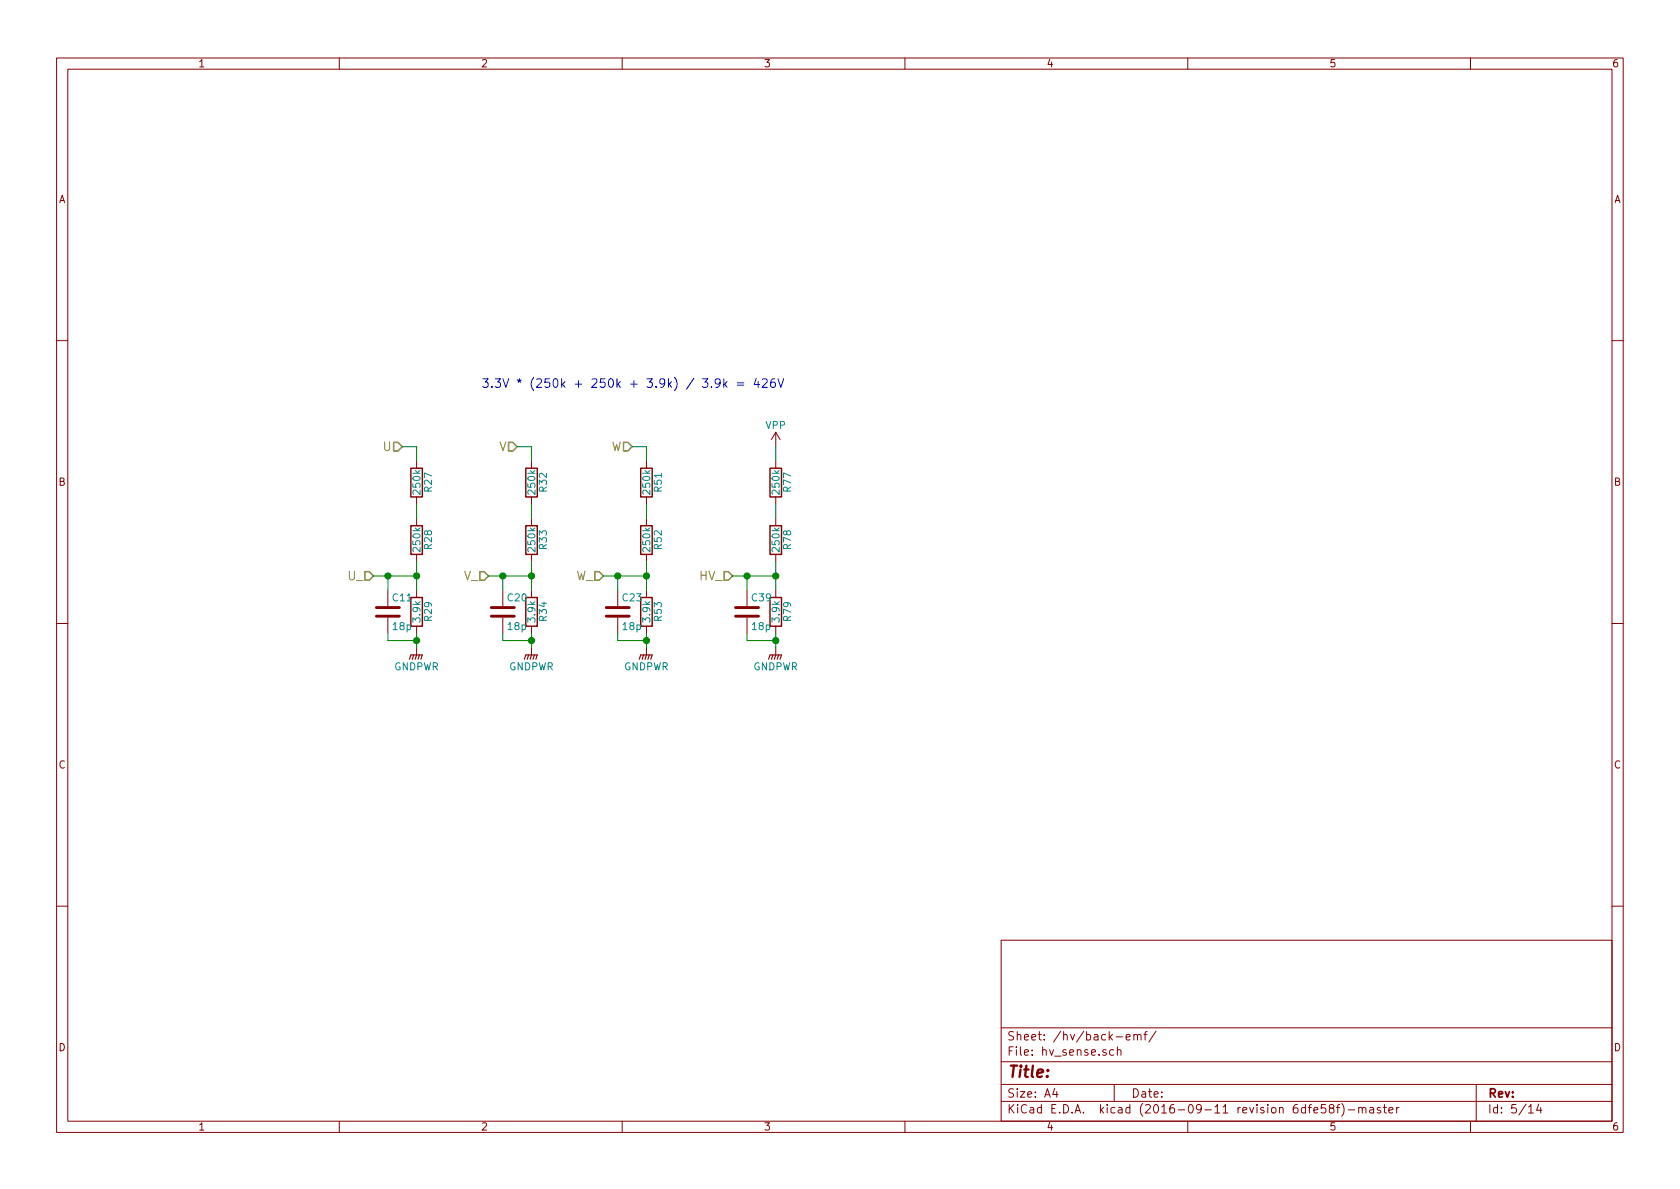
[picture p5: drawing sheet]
EESchema Schematic File Version 2
LIBS:transistors
LIBS:stm32
LIBS:conn
LIBS:power
LIBS:74xgxx
LIBS:74xx
LIBS:ac-dc
LIBS:actel
LIBS:adc-dac
LIBS:Altera
LIBS:analog_devices
LIBS:analog_switches
LIBS:atmel
LIBS:audio
LIBS:brooktre
LIBS:cmos_ieee
LIBS:cmos4000
LIBS:contrib
LIBS:cypress
LIBS:dc-dc
LIBS:device
LIBS:digital-audio
LIBS:diode
LIBS:display
LIBS:dsp
LIBS:elec-unifil
LIBS:ESD_Protection
LIBS:ftdi
LIBS:gennum
LIBS:graphic
LIBS:hc11
LIBS:intel
LIBS:interface
LIBS:ir
LIBS:Lattice
LIBS:linear
LIBS:logo
LIBS:maxim
LIBS:memory
LIBS:microchip_dspic33dsc
LIBS:microchip_pic10mcu
LIBS:microchip_pic12mcu
LIBS:microchip_pic16mcu
LIBS:microchip_pic18mcu
LIBS:microchip_pic32mcu
LIBS:microchip
LIBS:microcontrollers
LIBS:motor_drivers
LIBS:motorola
LIBS:msp430
LIBS:nordicsemi
LIBS:nxp_armmcu
LIBS:onsemi
LIBS:opto
LIBS:Oscillators
LIBS:philips
LIBS:Power_Management
LIBS:powerint
LIBS:pspice
LIBS:references
LIBS:regul
LIBS:relays
LIBS:rfcom
LIBS:sensors
LIBS:silabs
LIBS:siliconi
LIBS:stm8
LIBS:supertex
LIBS:switches
LIBS:texas
LIBS:transf
LIBS:ttl_ieee
LIBS:valves
LIBS:video
LIBS:Xicor
LIBS:xilinx
LIBS:Zilog
LIBS:stmbl_4.0-cache
EELAYER 25 0
EELAYER END
$Descr A4 11693 8268
encoding utf-8
Sheet 5 14
Title ""
Date ""
Rev ""
Comp ""
Comment1 ""
Comment2 ""
Comment3 ""
Comment4 ""
$EndDescr
Text HLabel 2800 3100 0    60   Input ~ 0
U
Text HLabel 2600 4000 0    60   Input ~ 0
U_
$Comp
L R R27
U 1 1
P 2900 3350
F 0 "R27" V 2980 3350 50  0000 C CNN
F 1 "250k" V 2900 3350 50  0000 C CNN
F 2 "stmbl:R_1206" V 2830 3350 30  0001 C CNN
F 3 "" H 2900 3350 30  0000 C CNN
	1    2900 3350
	1    0    0    -1  
$EndComp
$Comp
L R R28
U 1 1
P 2900 3750
F 0 "R28" V 2980 3750 50  0000 C CNN
F 1 "250k" V 2900 3750 50  0000 C CNN
F 2 "stmbl:R_1206" V 2830 3750 30  0001 C CNN
F 3 "" H 2900 3750 30  0000 C CNN
	1    2900 3750
	1    0    0    -1  
$EndComp
$Comp
L R R29
U 1 1
P 2900 4250
F 0 "R29" V 2980 4250 50  0000 C CNN
F 1 "3.9k" V 2900 4250 50  0000 C CNN
F 2 "stmbl:R_0603" V 2830 4250 30  0001 C CNN
F 3 "" H 2900 4250 30  0000 C CNN
	1    2900 4250
	1    0    0    -1  
$EndComp
$Comp
L GNDPWR #PWR050
U 1 1
P 2900 4500
F 0 "#PWR050" H 2900 4300 50  0001 C CNN
F 1 "GNDPWR" H 2900 4370 50  0000 C CNN
F 2 "" H 2900 4450 60  0000 C CNN
F 3 "" H 2900 4450 60  0000 C CNN
	1    2900 4500
	1    0    0    -1  
$EndComp
Text HLabel 3600 3100 0    60   Input ~ 0
V
Text HLabel 3400 4000 0    60   Input ~ 0
V_
$Comp
L R R32
U 1 1
P 3700 3350
F 0 "R32" V 3780 3350 50  0000 C CNN
F 1 "250k" V 3700 3350 50  0000 C CNN
F 2 "stmbl:R_1206" V 3630 3350 30  0001 C CNN
F 3 "" H 3700 3350 30  0000 C CNN
	1    3700 3350
	1    0    0    -1  
$EndComp
$Comp
L R R33
U 1 1
P 3700 3750
F 0 "R33" V 3780 3750 50  0000 C CNN
F 1 "250k" V 3700 3750 50  0000 C CNN
F 2 "stmbl:R_1206" V 3630 3750 30  0001 C CNN
F 3 "" H 3700 3750 30  0000 C CNN
	1    3700 3750
	1    0    0    -1  
$EndComp
$Comp
L R R34
U 1 1
P 3700 4250
F 0 "R34" V 3780 4250 50  0000 C CNN
F 1 "3.9k" V 3700 4250 50  0000 C CNN
F 2 "stmbl:R_0603" V 3630 4250 30  0001 C CNN
F 3 "" H 3700 4250 30  0000 C CNN
	1    3700 4250
	1    0    0    -1  
$EndComp
$Comp
L GNDPWR #PWR051
U 1 1
P 3700 4500
F 0 "#PWR051" H 3700 4300 50  0001 C CNN
F 1 "GNDPWR" H 3700 4370 50  0000 C CNN
F 2 "" H 3700 4450 60  0000 C CNN
F 3 "" H 3700 4450 60  0000 C CNN
	1    3700 4500
	1    0    0    -1  
$EndComp
Text HLabel 4400 3100 0    60   Input ~ 0
W
Text HLabel 4200 4000 0    60   Input ~ 0
W_
$Comp
L R R51
U 1 1
P 4500 3350
F 0 "R51" V 4580 3350 50  0000 C CNN
F 1 "250k" V 4500 3350 50  0000 C CNN
F 2 "stmbl:R_1206" V 4430 3350 30  0001 C CNN
F 3 "" H 4500 3350 30  0000 C CNN
	1    4500 3350
	1    0    0    -1  
$EndComp
$Comp
L R R52
U 1 1
P 4500 3750
F 0 "R52" V 4580 3750 50  0000 C CNN
F 1 "250k" V 4500 3750 50  0000 C CNN
F 2 "stmbl:R_1206" V 4430 3750 30  0001 C CNN
F 3 "" H 4500 3750 30  0000 C CNN
	1    4500 3750
	1    0    0    -1  
$EndComp
$Comp
L R R53
U 1 1
P 4500 4250
F 0 "R53" V 4580 4250 50  0000 C CNN
F 1 "3.9k" V 4500 4250 50  0000 C CNN
F 2 "stmbl:R_0603" V 4430 4250 30  0001 C CNN
F 3 "" H 4500 4250 30  0000 C CNN
	1    4500 4250
	1    0    0    -1  
$EndComp
$Comp
L GNDPWR #PWR052
U 1 1
P 4500 4500
F 0 "#PWR052" H 4500 4300 50  0001 C CNN
F 1 "GNDPWR" H 4500 4370 50  0000 C CNN
F 2 "" H 4500 4450 60  0000 C CNN
F 3 "" H 4500 4450 60  0000 C CNN
	1    4500 4500
	1    0    0    -1  
$EndComp
Text HLabel 5100 4000 0    60   Input ~ 0
HV_
$Comp
L R R77
U 1 1
P 5400 3350
F 0 "R77" V 5480 3350 50  0000 C CNN
F 1 "250k" V 5400 3350 50  0000 C CNN
F 2 "stmbl:R_1206" V 5330 3350 30  0001 C CNN
F 3 "" H 5400 3350 30  0000 C CNN
	1    5400 3350
	1    0    0    -1  
$EndComp
$Comp
L R R78
U 1 1
P 5400 3750
F 0 "R78" V 5480 3750 50  0000 C CNN
F 1 "250k" V 5400 3750 50  0000 C CNN
F 2 "stmbl:R_1206" V 5330 3750 30  0001 C CNN
F 3 "" H 5400 3750 30  0000 C CNN
	1    5400 3750
	1    0    0    -1  
$EndComp
$Comp
L R R79
U 1 1
P 5400 4250
F 0 "R79" V 5480 4250 50  0000 C CNN
F 1 "3.9k" V 5400 4250 50  0000 C CNN
F 2 "stmbl:R_0603" V 5330 4250 30  0001 C CNN
F 3 "" H 5400 4250 30  0000 C CNN
	1    5400 4250
	1    0    0    -1  
$EndComp
$Comp
L GNDPWR #PWR053
U 1 1
P 5400 4500
F 0 "#PWR053" H 5400 4300 50  0001 C CNN
F 1 "GNDPWR" H 5400 4370 50  0000 C CNN
F 2 "" H 5400 4450 60  0000 C CNN
F 3 "" H 5400 4450 60  0000 C CNN
	1    5400 4500
	1    0    0    -1  
$EndComp
$Comp
L C C11
U 1 1
P 2700 4250
F 0 "C11" H 2725 4350 50  0000 L CNN
F 1 "18p" H 2725 4150 50  0000 L CNN
F 2 "stmbl:C_0603" H 2738 4100 30  0001 C CNN
F 3 "" H 2700 4250 60  0000 C CNN
	1    2700 4250
	1    0    0    -1  
$EndComp
$Comp
L C C20
U 1 1
P 3500 4250
F 0 "C20" H 3525 4350 50  0000 L CNN
F 1 "18p" H 3525 4150 50  0000 L CNN
F 2 "stmbl:C_0603" H 3538 4100 30  0001 C CNN
F 3 "" H 3500 4250 60  0000 C CNN
	1    3500 4250
	1    0    0    -1  
$EndComp
$Comp
L C C23
U 1 1
P 4300 4250
F 0 "C23" H 4325 4350 50  0000 L CNN
F 1 "18p" H 4325 4150 50  0000 L CNN
F 2 "stmbl:C_0603" H 4338 4100 30  0001 C CNN
F 3 "" H 4300 4250 60  0000 C CNN
	1    4300 4250
	1    0    0    -1  
$EndComp
$Comp
L C C39
U 1 1
P 5200 4250
F 0 "C39" H 5225 4350 50  0000 L CNN
F 1 "18p" H 5225 4150 50  0000 L CNN
F 2 "stmbl:C_0603" H 5238 4100 30  0001 C CNN
F 3 "" H 5200 4250 60  0000 C CNN
	1    5200 4250
	1    0    0    -1  
$EndComp
$Comp
L VPP #PWR054
U 1 1
P 5400 3100
F 0 "#PWR054" H 5400 2950 50  0001 C CNN
F 1 "VPP" H 5400 3250 50  0000 C CNN
F 2 "" H 5400 3100 50  0000 C CNN
F 3 "" H 5400 3100 50  0000 C CNN
	1    5400 3100
	1    0    0    -1  
$EndComp
Wire Wire Line
	2800 3100 2900 3100
Wire Wire Line
	2900 3100 2900 3200
Wire Wire Line
	2900 3600 2900 3500
Wire Wire Line
	2900 3900 2900 4100
Connection ~ 2900 4000
Wire Wire Line
	2900 4500 2900 4400
Wire Wire Line
	3600 3100 3700 3100
Wire Wire Line
	3700 3100 3700 3200
Wire Wire Line
	3700 3600 3700 3500
Wire Wire Line
	3700 3900 3700 4100
Connection ~ 3700 4000
Wire Wire Line
	3700 4500 3700 4400
Wire Wire Line
	4400 3100 4500 3100
Wire Wire Line
	4500 3100 4500 3200
Wire Wire Line
	4500 3600 4500 3500
Wire Wire Line
	4500 3900 4500 4100
Connection ~ 4500 4000
Wire Wire Line
	4500 4500 4500 4400
Wire Wire Line
	5400 3100 5400 3200
Wire Wire Line
	5400 3600 5400 3500
Connection ~ 5400 4000
Wire Wire Line
	5400 4500 5400 4400
Wire Wire Line
	5100 4000 5400 4000
Connection ~ 2700 4000
Wire Wire Line
	2700 4400 2700 4450
Wire Wire Line
	2700 4450 2900 4450
Connection ~ 2900 4450
Connection ~ 3500 4000
Wire Wire Line
	3500 4400 3500 4450
Wire Wire Line
	3500 4450 3700 4450
Connection ~ 3700 4450
Connection ~ 4300 4000
Wire Wire Line
	4300 4400 4300 4450
Wire Wire Line
	4300 4450 4500 4450
Connection ~ 4500 4450
Connection ~ 5200 4000
Wire Wire Line
	5200 4400 5200 4450
Connection ~ 5400 4450
Wire Wire Line
	2600 4000 2900 4000
Wire Wire Line
	5400 3900 5400 4100
Wire Wire Line
	4200 4000 4500 4000
Wire Wire Line
	3400 4000 3700 4000
Wire Wire Line
	2700 4000 2700 4100
Wire Wire Line
	3500 4000 3500 4100
Wire Wire Line
	4300 4000 4300 4100
Wire Wire Line
	5200 4000 5200 4100
Text Notes 3350 2700 0    60   ~ 0
3.3V * (250k + 250k + 3.9k) / 3.9k = 426V
Wire Wire Line
	5200 4450 5400 4450
$EndSCHEMATC
